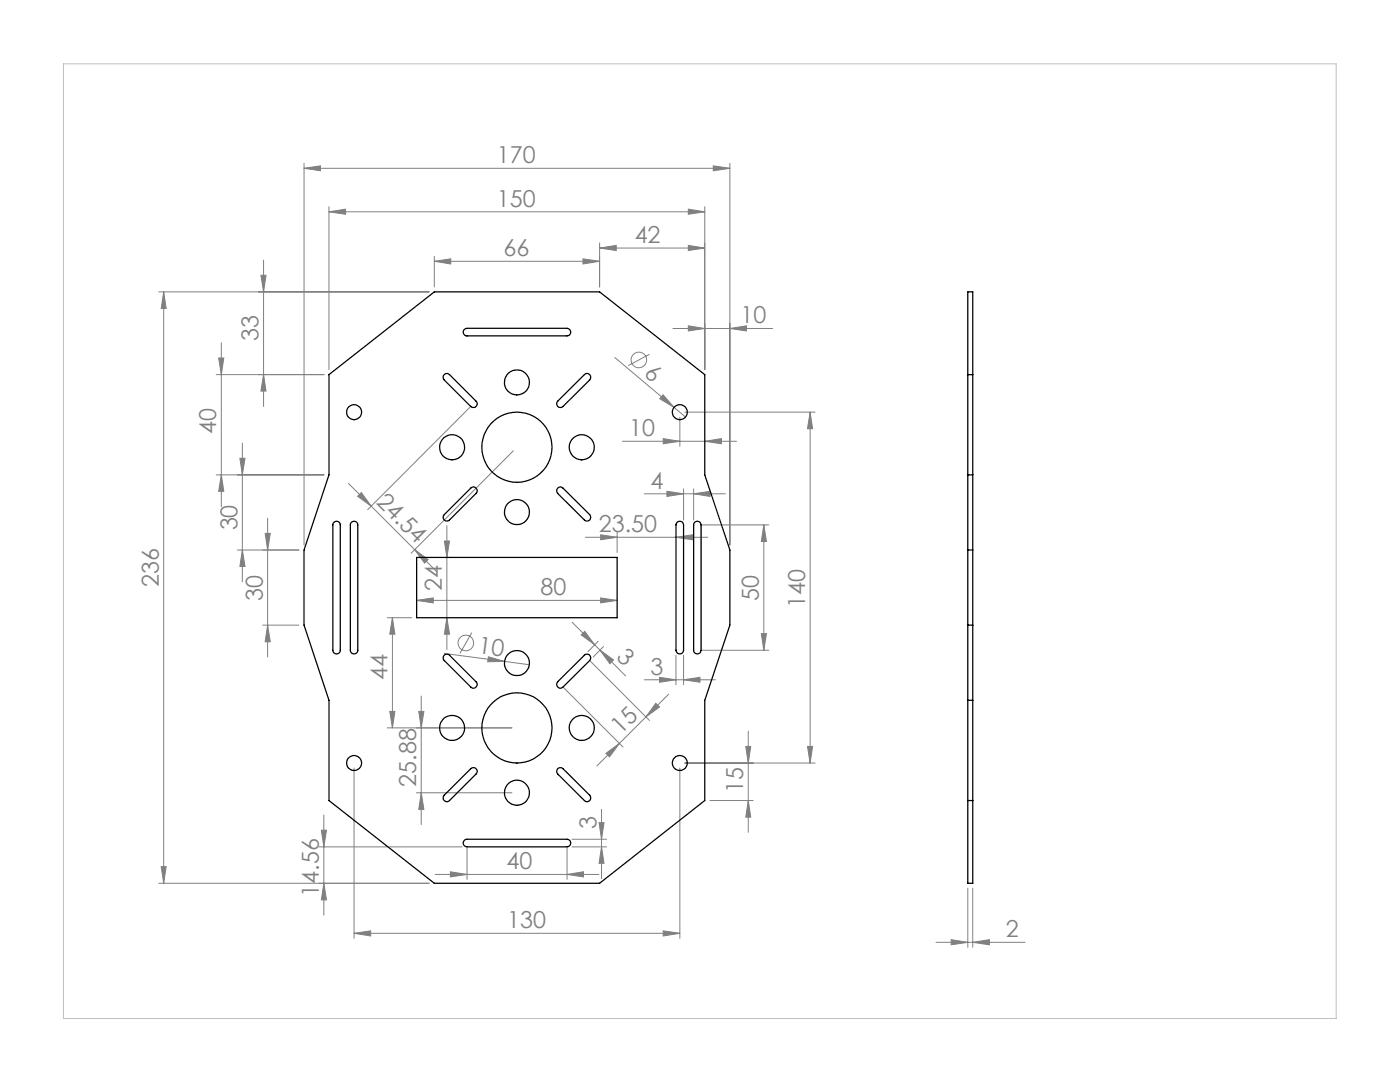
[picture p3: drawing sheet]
<svg xmlns="http://www.w3.org/2000/svg" width="279mm" height="216mm" viewBox="0 0 279 216" stroke-linecap="round" stroke-linejoin="round" font-family="sans-serif">
<g fill="none" stroke="#808080" stroke-width=".2">
<path d="M60.7 33.6l3.3-.5v1zM60.7 32.6v76.2M60.7 33.6h85M142.3 33.1l3.4 .5-3.4 .5zM145.7 32.6v76.2M31.7 58.2h54M32.7 58.2v118M32.7 58.2l.5 3.4h-1zM52.1 54.9h1l-.5 3.3zM52.6 51.9v29.2M65.7 42.3l3.3-.6v1.1zM65.7 41.2v32.5"/>
<path d="M65.7 42.3h75M86.7 52.1l3.3-.5v1.1zM86.7 51.2v6.1M86.7 52.1h33M116.3 51.6l3.4 .5-3.4 .6zM119.7 49.5l3.3-.5v1zM119.7 48.5v8.8M119.7 49.5h21M137.4 41.7l3.3 .6-3.3 .5zM137.4 49l3.3 .5-3.3 .5zM140.7 41.2v32.5M43.1 74.8h21.6"/>
<path d="M43.6 71.4h1.1l-.5 3.4zM44.2 68.4v32.7M52.6 74.8l.5 3.2h-1zM122.7 71.3l11.8 10M129.6 70.7l-4.2 2.3M132.3 78.8l2.2 2.5-2.8-1.7zM134.3 65.5h19.9M137.4 65l3.3 .5-3.3 .5zM145.7 65.5l3.3-.5v1zM43.1 94.8h21.6M44.2 94.8l.5 3.2h-1.1zM47.9 91.4h1l-.5 3.4z"/>
<path d="M48.4 88.4v27.7M69.6 96.5l17.6 17.7M71.4 99l.7-.7 2 2.7zM93.8 81.3l-20.4 20.4M102.4 90l-20.3 20.4M124.2 88.1h22.8M128.6 98.5h16.2M132.4 87.5l3.3 .6-3.3 .4zM133.1 98l3.3 .5-3.3 .6zM134.5 81.3l2.3 1.9M135.7 83.3v5.7M136.4 97.5v6.3"/>
<path d="M136.7 82.2h26M138.4 98.5l3.3-.5v1.1zM138.4 97.5v6.3M140.7 88.1l3.3-.6v1zM161.7 82.2l.5 3.3h-1.1zM161.7 82.2v70.1M47.4 109.7h12.3M48.4 109.7l.5 3.3h-1zM52.9 106.4h1l-.5 3.3zM53.4 103.4v27.7M82.8 109.7l2.6 2-.7 .7zM83.1 119.8l3.4-.5v1z"/>
<path d="M83.1 119.8h40.1M88.7 108h1l-.5 3.2zM89.2 104.9v24.7M116.8 107.2h24.5M119.9 106.7l3.3 .5-3.3 .5zM119.9 119.3l3.3 .5-3.3 .5zM123.2 106.2v4M134.9 107.2l3.3-.5v1zM140.2 104.7h13.3M152.4 104.7l.6 3.4h-1.1zM152.4 104.7v25.1M52.4 124.7h7.3"/>
<path d="M53.4 124.7l.5 3.4h-1zM77.3 123.3h4.9M78.3 123.3l.5 3.2h-1zM78.3 123.3v21.9M84.1 138.9v25.6M88.7 130.4l17 2.2M89.2 123.3l.5 3.2h-1zM94.2 126.2l-2.4 4.2M97.5 131.1l3.2 .9h-3.4zM112.5 137.3l11.8 11.7M114.2 124.2l5.5 5.5M116 126.7l.7-.7 2 2.7z"/>
<path d="M117.9 132l11.7 11.8M119.4 128l-2.1 2M119.7 129.7l2.7 2-.7 .7zM119.7 129.7l5.1 5.2M120.4 129l-2 2.1M128.6 135.6h14.2M131.6 135.1l3.3 .5-3.3 .5zM133.4 138.5l-14.3 14.3M134.9 130.7v5.9M136.4 135.6l3.3-.5v1zM136.4 130.7v5.9M140.2 129.8h13.3"/>
<path d="M151.9 126.4h1.1l-.6 3.4zM70.7 153.2v34.1M77.3 145.2h24.9M77.8 142h1l-.5 3.2zM83.1 158.2h19.1M83.6 142h1l-.5 3.2zM84.1 158.2l.5 3.3h-1zM120.9 150.3l2.7-2-2 2.7zM130.9 140.3l.7 .8-2.7 2zM135.7 153.2v34.1M136.7 152.3h26M141.7 159.7h8.6"/>
<path d="M148.8 148.9h1l-.5 3.4zM149.3 159.7l.5 3.4h-1zM149.3 145.9v20.2M161.1 148.9h1.1l-.5 3.4zM31.7 176.2h54M32.2 172.9h1l-.5 3.3zM63.6 169h28.6M64.1 165.7h1.1l-.6 3.3zM64.6 176.2l.6 3.4h-1.1zM64.6 162.6v20M86.9 174.5h32.6M89.9 174l3.3 .5-3.3 .5z"/>
<path d="M93.2 169.2v6.3M113.2 174.5l3.3-.5v1zM113.2 169.2v6.3M114.2 167.5h6.8M114.2 169h6.8M119.6 164.1h.9l-.4 3.4zM120.1 169l.4 3.3h-.9zM120.1 161.5v13.8M193.1 177.2v11.8M194.1 177.2v11.8M70.7 186.2l3.3-.5v1.1zM70.7 186.2h65"/>
<path d="M132.4 185.7l3.3 .5-3.3 .6zM186.8 188h17.8M189.8 187.5l3.3 .5-3.3 .5zM194.1 188l3.3-.5v1z"/>
<circle cx="127.5" cy="71.8" r="1.55"/>
<circle cx="93" cy="128.3" r="1.56"/>
</g>
<path d="M12.7 12.7h254v190.5h-254z" fill="none" stroke="#c0c0c0" stroke-width=".2"/>
<g fill="#808080">
<path d="M132.3 78.8l2.2 2.5-2.8-1.7z"/>
<path d="M97.5 131.1l3.2 .9h-3.4z"/>
<path d="M140.7 88.1l3.3-.6v1zM132.4 87.5l3.3 .6-3.3 .4z"/>
<path d="M134.9 107.2l3.3-.5v1zM119.9 106.7l3.3 .5-3.3 .5z"/>
<path d="M119.7 49.5l3.3-.5v1zM137.4 49l3.3 .5-3.3 .5zM60.7 33.6l3.3-.5v1zM142.3 33.1l3.4 .5-3.4 .5zM137.4 65l3.3 .5-3.3 .5zM145.7 65.5l3.3-.5v1zM89.9 174l3.3 .5-3.3 .5zM113.2 174.5l3.3-.5v1z"/>
<path d="M83.1 119.8l3.4-.5v1zM119.9 119.3l3.3 .5-3.3 .5z"/>
<path d="M189.8 187.5l3.3 .5-3.3 .5zM194.1 188l3.3-.5v1z"/>
<path d="M132.4 185.7l3.3 .5-3.3 .6zM70.7 186.2l3.3-.5v1.1z"/>
<path d="M120.9 150.3l2.7-2-2 2.7zM130.9 140.3l.7 .8-2.7 2z"/>
<path d="M84.1 158.2l.5 3.3h-1zM83.6 142h1l-.5 3.2zM151.9 126.4h1.1l-.6 3.4zM152.4 104.7l.6 3.4h-1.1z"/>
<path d="M44.2 94.8l.5 3.2h-1.1zM43.6 71.4h1.1l-.5 3.4zM48.4 109.7l.5 3.3h-1zM47.9 91.4h1l-.5 3.4zM89.2 123.3l.5 3.2h-1zM88.7 108h1l-.5 3.2z"/>
<path d="M77.8 142h1l-.5 3.2zM78.3 123.3l.5 3.2h-1z"/>
<path d="M52.1 54.9h1l-.5 3.3zM52.6 74.8l.5 3.2h-1zM32.7 58.2l.5 3.4h-1zM32.2 172.9h1l-.5 3.3z"/>
<path d="M52.9 106.4h1l-.5 3.3zM53.4 124.7l.5 3.4h-1zM161.7 82.2l.5 3.3h-1.1zM161.1 148.9h1.1l-.5 3.4zM148.8 148.9h1l-.5 3.4zM149.3 159.7l.5 3.4h-1zM119.6 164.1h.9l-.4 3.4zM120.1 169l.4 3.3h-.9z"/>
<path d="M64.1 165.7h1.1l-.6 3.3zM64.6 176.2l.6 3.4h-1.1z"/>
<path d="M116 126.7l.7-.7 2 2.7zM119.7 129.7l2.7 2-.7 .7z"/>
<path d="M71.4 99l.7-.7 2 2.7zM82.8 109.7l2.6 2-.7 .7z"/>
<path d="M86.7 52.1l3.3-.5v1.1zM116.3 51.6l3.4 .5-3.4 .6zM65.7 42.3l3.3-.6v1.1zM137.4 41.7l3.3 .6-3.3 .5z"/>
<path d="M133.1 98l3.3 .5-3.3 .6zM138.4 98.5l3.3-.5v1.1zM131.6 135.1l3.3 .5-3.3 .5zM136.4 135.6l3.3-.5v1z"/>
</g>
<g fill="none" stroke="#000" stroke-width=".25">
<path d="M193.1 58.2h1v118h-1zM65.7 74.8l21-16.6h33l21 16.6v20l5 14.9v15l-5 15v20l-21 16.5h-33l-21-16.5v-20l-5-15v-15l5-14.9zM88.7 74.8a.69 .69 0 0 1 1 0l5.3 5.2a.75 .75 0 0 1 0 1.1 .75 .75 0 0 1-1.1 0l-5.2-5.3a.77 .77 0 0 1 0-1zM92.7 65.7l.5-.2h20a.76 .76 0 0 1 .7 .8 .76 .76 0 0 1-.7 .7h-20a.76 .76 0 0 1-.7-.4 .76 .76 0 0 1 .2-.9zM193.1 74.8h1M93.9 97.4a.75 .75 0 0 1 1.1 0 .75 .75 0 0 1 0 1.1l-5.3 5.3a.75 .75 0 0 1-1 0 .75 .75 0 0 1 0-1.1zM111.3 97.4a.69 .69 0 0 1 1.1 0l5.3 5.3a.75 .75 0 0 1 0 1.1 .75 .75 0 0 1-1.1 0l-5.3-5.3a.77 .77 0 0 1 0-1.1zM111.3 80l5.3-5.2a.75 .75 0 0 1 1.1 0 .75 .75 0 0 1 0 1l-5.3 5.3a.75 .75 0 0 1-1.1 0 .75 .75 0 0 1 0-1.1zM193.1 94.8h1M66.6 104.2a.76 .76 0 0 1 .8-.1 .76 .76 0 0 1 .5 .6v25.1a.74 .74 0 0 1-.7 .7 .74 .74 0 0 1-.8-.7v-25.1zM70.1 104.2a.76 .76 0 0 1 .8-.1 .76 .76 0 0 1 .5 .6v25.1a.74 .74 0 0 1-.7 .7 .74 .74 0 0 1-.8-.7v-25.1zM83.1 111.2h40.1v12.1h-40.1z"/>
<path d="M135.1 104.2a.76 .76 0 0 1 .9-.1 .76 .76 0 0 1 .4 .6v25.1a.76 .76 0 0 1-.7 .7 .76 .76 0 0 1-.8-.7v-25.1zM138.6 104.2a.76 .76 0 0 1 .8-.1 .76 .76 0 0 1 .5 .6v25.1a.74 .74 0 0 1-.7 .7 .74 .74 0 0 1-.8-.7v-25.1zM193.1 109.7h1M88.7 130.7a.77 .77 0 0 1 1 0l5.3 5.3a.75 .75 0 0 1 0 1.1 .75 .75 0 0 1-1.1 0l-5.2-5.3a.77 .77 0 0 1 0-1.1zM111.3 136l5.3-5.3a.75 .75 0 0 1 1.1 0 .75 .75 0 0 1 0 1.1l-5.3 5.3a.75 .75 0 0 1-1.1 0 .75 .75 0 0 1 0-1.1zM193.1 124.7h1M193.1 139.7h1M93.9 153.4a.75 .75 0 0 1 1.1 0 .75 .75 0 0 1 0 1l-5.3 5.3a.75 .75 0 0 1-1 0 .75 .75 0 0 1 0-1zM111.3 153.4a.77 .77 0 0 1 1.1 0l5.3 5.3a.75 .75 0 0 1 0 1 .75 .75 0 0 1-1.1 0l-5.3-5.3a.77 .77 0 0 1 0-1zM193.1 159.7h1M92.7 167.7l.5-.2h20a.76 .76 0 0 1 .7 .7 .76 .76 0 0 1-.7 .8h-20a.76 .76 0 0 1-.7-.5 .76 .76 0 0 1 .2-.8z"/>
<circle cx="103.2" cy="76.3" r="2.5"/>
<circle cx="70.7" cy="82.2" r="1.51"/>
<circle cx="90.2" cy="89.3" r="2.5"/>
<circle cx="103.2" cy="89.2" r="7"/>
<circle cx="116.1" cy="89.2" r="2.51"/>
<circle cx="135.7" cy="82.3" r="1.5"/>
<circle cx="103.2" cy="102.2" r="2.5"/>
<circle cx="103.2" cy="132.3" r="2.49"/>
<circle cx="70.7" cy="152.2" r="1.51"/>
<circle cx="90.2" cy="145.2" r="2.5"/>
<circle cx="103.2" cy="158.2" r="2.49"/>
<circle cx="103.2" cy="145.3" r="7"/>
<circle cx="116.1" cy="145.2" r="2.5"/>
<circle cx="135.7" cy="152.2" r="1.5"/>
</g>
<g font-size="4.7" fill="#808080">
<text x="99.2" y="32.6">170</text>
<text x="99.2" y="41.2">150</text>
<text x="100.5" y="51.1">66</text>
<text x="126.7" y="48.5">42</text>
<text x="147.8" y="64.5">10</text>
<text x="51.6" y="68.1" transform="rotate(-90 51.6 68.1)">33</text>
<text x="128.4" y="74.8" transform="rotate(40 128.4 74.8)">6</text>
<text x="43.2" y="86.5" transform="rotate(-90 43.2 86.5)">40</text>
<text x="125.5" y="87">10</text>
<text x="74.9" y="100.4" transform="rotate(45 74.9 100.4)">24.54</text>
<text x="129.9" y="97.5">4</text>
<text x="47.4" y="105.9" transform="rotate(-90 47.4 105.9)">30</text>
<text x="119.5" y="106.2">23.50</text>
<text x="31.7" y="117.1" transform="rotate(-90 31.7 117.1)">236</text>
<text x="52.4" y="120" transform="rotate(-90 52.4 120)">30</text>
<text x="88.2" y="117.9" transform="rotate(-90 88.2 117.9)">24</text>
<text x="107.9" y="118.8">80</text>
<text x="151.5" y="120" transform="rotate(-90 151.5 120)">50</text>
<text x="160.7" y="121.3" transform="rotate(-90 160.7 121.3)">140</text>
<text x="95.3" y="130.3" transform="rotate(8 95.3 130.3)">10</text>
<text x="122.9" y="131.4" transform="rotate(45 122.9 131.4)">3</text>
<text x="77.3" y="135.6" transform="rotate(-90 77.3 135.6)">44</text>
<text x="129.9" y="134.6">3</text>
<text x="123.9" y="146.6" transform="rotate(-45 123.9 146.6)">15</text>
<text x="83.1" y="157" transform="rotate(-90 83.1 157)">25.88</text>
<text x="148.3" y="158.3" transform="rotate(-90 148.3 158.3)">15</text>
<text x="119.1" y="165.4" transform="rotate(-90 119.1 165.4)">3</text>
<text x="101.1" y="173.4">40</text>
<text x="63.6" y="178.9" transform="rotate(-90 63.6 178.9)">14.56</text>
<text x="101.2" y="185.2">130</text>
<text x="200.7" y="187">2</text>
</g>
</svg>
